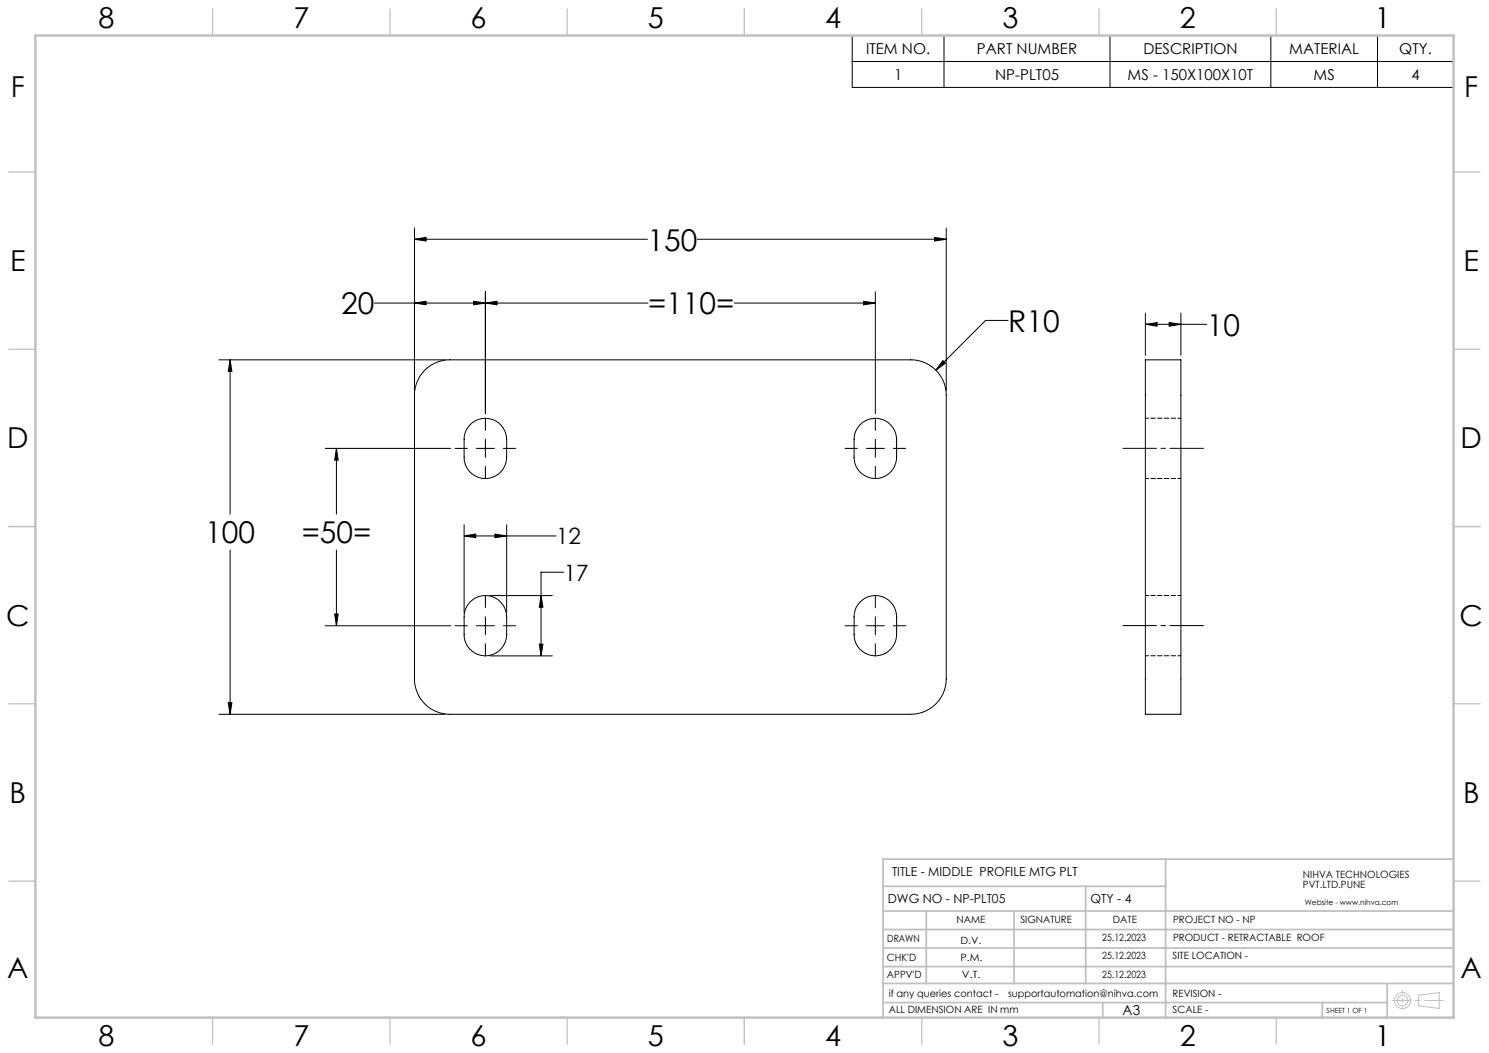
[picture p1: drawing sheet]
<svg xmlns="http://www.w3.org/2000/svg" width="420mm" height="297mm" viewBox="0 0 420 297" stroke-linecap="round" stroke-linejoin="round" font-family="sans-serif">
<g fill="none" stroke="#c0c0c0" stroke-width=".28">
<path d="M400.2 280.7l5.8-.7v4.4l-5.8-.7z"/>
<circle cx="395.6" cy="282.2" r="2.26"/>
<circle cx="395.6" cy="282.2" r="1.49"/>
</g>
<g fill="none" stroke="#000" stroke-width=".28">
<path d="M240.4 10h169.6v14.7h-169.6zM240.4 17.4h169.6M266.3 10v14.7M313.1 10v14.7M358.5 10v14.7M388.5 10v14.7M116.9 67.5l3.3-.5v1zM116.9 64.3v45.9M116.9 67.5h65.7M196.7 67.5h70.2M263.6 67l3.3 .5-3.3 .5zM266.9 64.3v45.9"/>
<path d="M105.6 85.5h77.2M116.9 85.5l3.3-.5v1zM133.6 85l3.3 .5-3.3 .5zM136.9 85.5l3.3-.5v1zM136.9 82.3v34.4M207.1 85.5h39.8M243.6 85l3.3 .5-3.3 .5zM246.9 82.3v34.4M284.3 90.4h-6.3l-14 14M323.1 91.5l3.3-.5v1zM323.1 88.3v11.9M323.1 91.5h17.3"/>
<path d="M329.8 91l3.3 .5-3.3 .5zM333.1 88.3v11.9M61.7 101.5h63.9M64.9 101.5l.5 3.3h-1zM64.9 101.5v43.5M119.8 104.4a9.9 9.9 0 0 1 7.1-2.9h130a10 10 0 0 1 10 10v80a10 10 0 0 1-10 10h-130a10 10 0 0 1-10-10v-80a9.9 9.9 0 0 1 2.9-7.1zM132.5 119.9a6 6 0 0 1 6.6-1.5 6 6 0 0 1 3.8 5.6v5a6 6 0 0 1-6 6 6 6 0 0 1-6-6v-5a5.7 5.7 0 0 1 1.6-4.1zM136.9 117.9v3.5M242.5 119.9a6 6 0 0 1 6.6-1.5 6 6 0 0 1 3.8 5.6v5a6 6 0 0 1-6 6 6 6 0 0 1-6-6v-5a5.7 5.7 0 0 1 1.6-4.1zM246.9 117.9v3.5M266 101.7l.7 .7-2.7 2zM323.1 101.5h10v100h-10z"/>
<path d="M91.7 126.5h35.4M94.9 126.5l.5 3.3h-1zM94.9 126.5v18.5M128.4 126.5h3.4M134.4 126.5h5.1M136.9 123.9v5.1M136.9 131.5v3.5M142 126.5h3.5M238.4 126.5h3.4M244.4 126.5h5M246.9 123.9v5.1M246.9 131.5v3.5"/>
<path d="M252 126.5h3.4M64.9 155.1v46.4M94.9 155.1v21.4M130.9 151.2l3.3-.6v1.1zM130.9 148v24.7M130.9 151.2h25.9M139.6 150.6l3.3 .6-3.3 .5zM142.9 148v24.7M91.7 176.5h35.4M94.4 173.2h1l-.5 3.3zM128.4 176.5h3.4M132.5 169.9a6 6 0 0 1 6.6-1.5 6 6 0 0 1 3.8 5.6v5a6 6 0 0 1-6 6 6 6 0 0 1-6-6v-5a5.9 5.9 0 0 1 1.6-4.1z"/>
<path d="M134.4 176.5h5.1M136.9 167.9v3.5M136.9 174v5M138.2 168h17.6M142 176.5h3.5M152.6 168l.5 3.3h-1zM159 161.4h-6.4v23.6M238.4 176.5h3.4M242.5 169.9a6 6 0 0 1 6.6-1.5 6 6 0 0 1 3.8 5.6v5a6 6 0 0 1-6 6 6 6 0 0 1-6-6v-5a5.9 5.9 0 0 1 1.6-4.1zM244.4 176.5h5M246.9 167.9v3.5M246.9 174v5"/>
<path d="M252 176.5h3.4M64.4 198.2h1l-.5 3.3zM136.9 181.6v3.4M138.2 185h17.6M152.1 181.7h1l-.5 3.3zM246.9 181.6v3.4M61.7 201.5h63.9"/>
</g>
<path d="M316.8 126.5h22.7M316.8 176.5h22.7" fill="none" stroke="#000" stroke-width=".28" stroke-dasharray="15.2 1.3 1.3 1.3" stroke-dashoffset="5.8"/>
<path d="M392.7 282.2h14.4" fill="none" stroke="#c0c0c0" stroke-width=".28" stroke-dasharray="15.2 1.3 1.3 1.3" stroke-dashoffset="9.9"/>
<path d="M395.7 279.5v5.1" fill="none" stroke="#c0c0c0" stroke-width=".28" stroke-dasharray="15.2 1.3 1.3 1.3" stroke-dashoffset="14.6"/>
<g fill="none" stroke="#c0c0c0" stroke-width=".35">
<path d="M60 2.5v7.5M110 2.5v7.5M160 2.5v7.5M210 2.5v7.5M260 2.5v7.5M310 2.5v7.5M360 2.5v7.5M2.5 48.5h7.5M410 48.5h7.5M2.5 98.5h7.5M410 98.5h7.5M2.5 148.5h7.5"/>
<path d="M410 148.5h7.5M2.5 198.5h7.5M410 198.5h7.5M2.5 248.5h7.5M410 248.5h7.5M60 287v7.5M110 287v7.5M160 287v7.5M210 287v7.5M260 287v7.5M310 287v7.5M360 287v7.5"/>
</g>
<g fill="none" stroke="#c0c0c0" stroke-width=".5">
<path d="M249.1 257h160.9M249.1 250h79.7M261.3 257v20.4M286 257v20.4M306.2 250v27.4M328.8 242.3v44.7M410 242.3h-160.9v44.7M249.1 272.6h160.9M249.1 267.4h160.9M249.1 262.2h160.9M249.1 277.4h160.9M391.3 277.4v9.6"/>
<path d="M249.1 282.8h142.2M311 282.8v4.2M373 282.8v4.2"/>
</g>
<path d="M10 10h400v277h-400z" fill="none" stroke="#c0c0c0" stroke-width=".7"/>
<g fill="#000">
<path d="M116.9 67.5l3.3-.5v1zM263.6 67l3.3 .5-3.3 .5zM64.9 101.5l.5 3.3h-1zM64.4 198.2h1l-.5 3.3zM266 101.7l-2 2.7 2.7-2zM94.9 126.5l.5 3.3h-1zM94.4 173.2h1l-.5 3.3zM116.9 85.5l3.3-.5v1zM133.6 85l3.3 .5-3.3 .5zM136.9 85.5l3.3-.5v1zM243.6 85l3.3 .5-3.3 .5zM323.1 91.5l3.3-.5v1zM329.8 91l3.3 .5-3.3 .5z"/>
<path d="M130.9 151.2l3.3-.6v1.1zM139.6 150.6l3.3 .6-3.3 .5zM152.6 168l.5 3.3h-1zM152.1 181.7h1l-.5 3.3z"/>
</g>
<path d="M333.1 118h-10M323.1 135h10M333.1 168h-10M323.1 185h10" fill="none" stroke="#000" stroke-width=".28" stroke-dasharray="1.3 .6" stroke-dashoffset=".4"/>
<g font-size="8.5">
<text x="182.7" y="70.7">150</text>
<text x="96.2" y="88.7">20</text>
<text x="182.8" y="88.7">=110=</text>
<text x="284.4" y="93.6">R10</text>
<text x="340.4" y="94.7">10</text>
<text x="57.9" y="153.3">100</text>
<text x="85.1" y="153.3">=50=</text>
</g>
<g font-size="8.1">
<text x="27.8" y="8">8</text>
<text x="82.8" y="8">7</text>
<text x="132.8" y="8">6</text>
<text x="182.8" y="8">5</text>
<text x="232.8" y="8">4</text>
<text x="282.8" y="8">3</text>
<text x="332.8" y="8">2</text>
<text x="387.8" y="8">1</text>
<text x="3" y="27.2">F</text>
<text x="413" y="27.2">F</text>
<text x="2.8" y="76.5">E</text>
<text x="412.8" y="76.5">E</text>
<text x="2" y="126.5">D</text>
<text x="412" y="126.5">D</text>
<text x="1.7" y="176.5">C</text>
<text x="411.7" y="176.5">C</text>
<text x="2.7" y="226.5">B</text>
<text x="412.7" y="226.5">B</text>
<text x="2" y="275.7">A</text>
<text x="412" y="275.7">A</text>
<text x="27.8" y="295">8</text>
<text x="82.8" y="295">7</text>
<text x="132.8" y="295">6</text>
<text x="182.8" y="295">5</text>
<text x="232.8" y="295">4</text>
<text x="282.8" y="295">3</text>
<text x="332.8" y="295">2</text>
<text x="387.8" y="295">1</text>
</g>
<g font-size="6.3">
<text x="156.9" y="153.5">12</text>
<text x="159" y="163.8">17</text>
</g>
<g font-size="4.2">
<text x="244.3" y="15.2">ITEM NO.</text>
<text x="275.6" y="15.2">PART NUMBER</text>
<text x="322.5" y="15.2">DESCRIPTION</text>
<text x="363.7" y="15.2">MATERIAL</text>
<text x="394.7" y="15.2">QTY.</text>
<text x="252.2" y="22.5">1</text>
<text x="280.7" y="22.5">NP-PLT05</text>
<text x="318.1" y="22.5">MS - 150X100X10T</text>
<text x="370.5" y="22.5">MS</text>
<text x="398.1" y="22.5">4</text>
</g>
<text font-size="3.9" x="316.7" y="286.4">A3</text>
<g font-size="3.5">
<text x="251.6" y="247.2">TITLE - MIDDLE PROFILE MTG PLT</text>
<text x="250.4" y="254.8">DWG NO - NP-PLT05</text>
<text x="307.6" y="254.8">QTY - 4</text>
</g>
<g font-size="2.8">
<text x="367.5" y="247.7">NIHVA TECHNOLOGIES</text>
<text x="367.5" y="250.5">PVT.LTD.PUNE</text>
<text x="269.8" y="260.4">NAME</text>
<text x="287.8" y="260.4">SIGNATURE</text>
<text x="313.9" y="260.5">DATE</text>
<text x="330.9" y="260.5">PROJECT NO - NP</text>
<text x="250.3" y="265.7">DRAWN</text>
<text x="270.9" y="266.1">D.V.</text>
<text x="310.9" y="265.5">25.12.2023</text>
<text x="330.9" y="265.5">PRODUCT - RETRACTABLE ROOF</text>
<text x="250.2" y="271.1">CHK'D</text>
<text x="250.2" y="275.8">APPV'D</text>
<text x="270.9" y="271.1">P.M.</text>
<text x="271.3" y="275.8">V.T.</text>
<text x="310.9" y="270.6">25.12.2023</text>
<text x="310.9" y="275.8">25.12.2023</text>
<text x="330.7" y="270.6">SITE LOCATION -</text>
<text x="250.7" y="281.1">if any queries contact -</text>
<text x="284.3" y="281.1">supportautomation@nihva.com</text>
<text x="330.7" y="281.1">REVISION -</text>
<text x="250.7" y="285.6">ALL DIMENSION ARE IN mm</text>
<text x="330.7" y="285.6">SCALE -</text>
</g>
<text font-size="2.1" x="368.1" y="255.1">Website - www.nihva.com</text>
<text font-size="2" x="374.2" y="285.6">SHEET 1 OF 1</text>
</svg>
